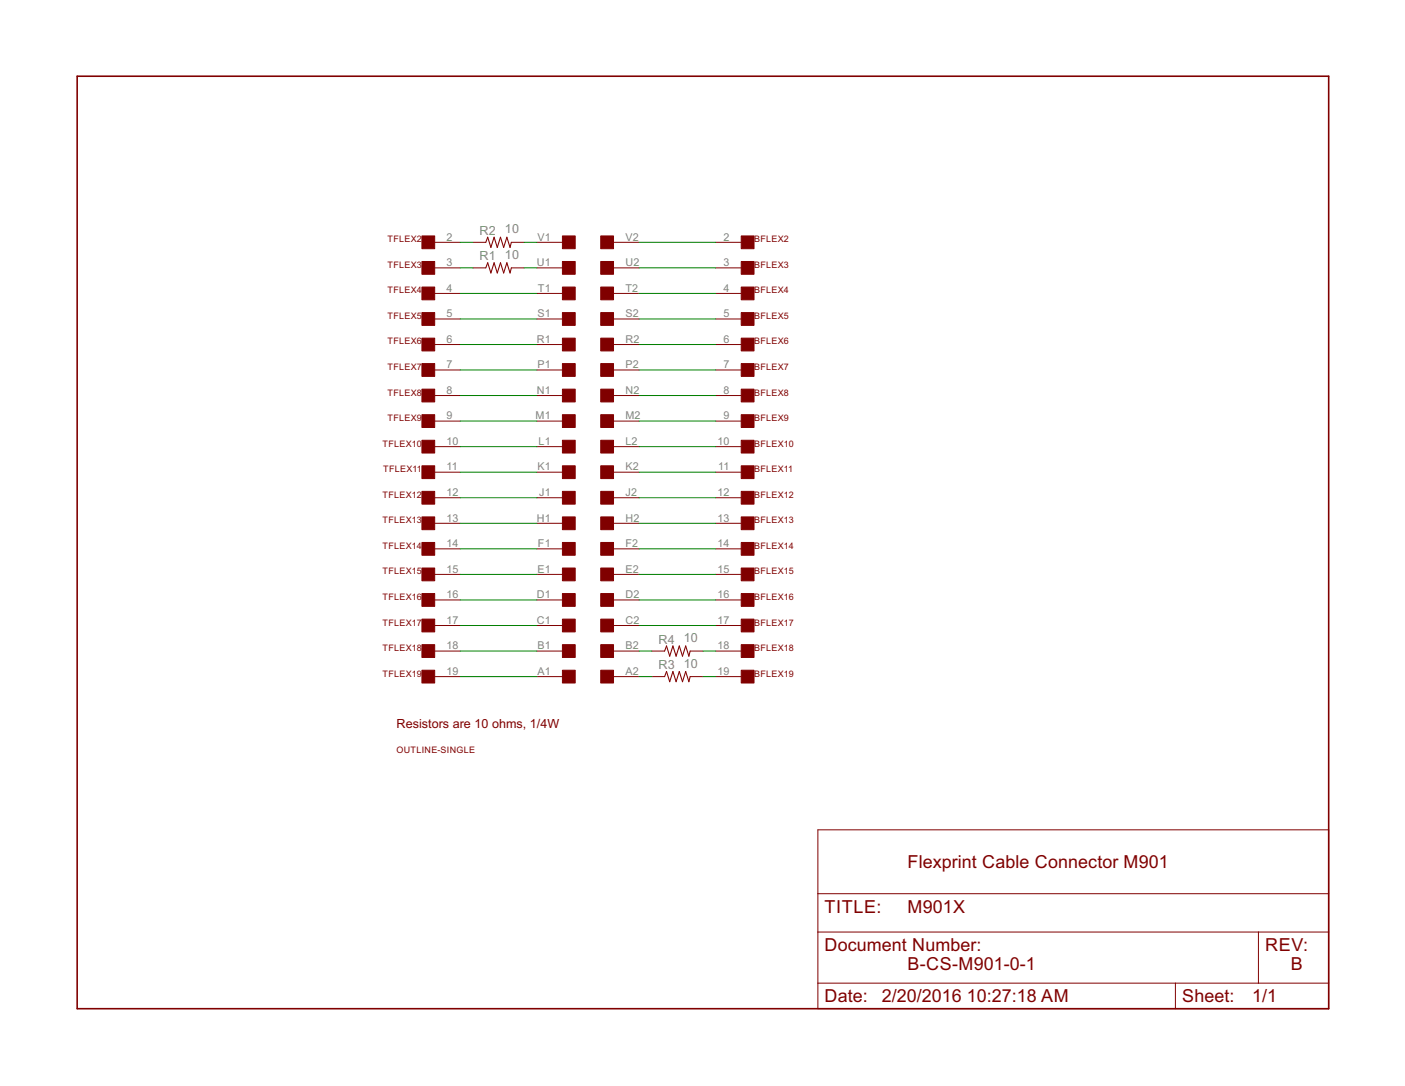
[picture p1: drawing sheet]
<?xml version="1.0" encoding="utf-8"?>
<!DOCTYPE eagle SYSTEM "eagle.dtd">
<eagle version="6.6.0">
<drawing>
<settings>
<setting alwaysvectorfont="no"/>
<setting verticaltext="up"/>
</settings>
<grid distance="0.1" unitdist="inch" unit="inch" style="lines" multiple="1" display="no" altdistance="0.01" altunitdist="inch" altunit="inch"/>
<schematic xreflabel="%F%N/%S.%C%R" xrefpart="/%S.%C%R">
<libraries>
<library name="frames">
<symbols>
<symbol name="LETTER_L">
<frame x1="0" y1="0" x2="248.92" y2="185.42" columns="12" rows="17" layer="94" border-left="no" border-top="no" border-right="no" border-bottom="no"/>
</symbol>
<symbol name="DOCFIELD">
<wire x1="0" y1="0" x2="71.12" y2="0" width="0.1016" layer="94"/>
<wire x1="101.6" y1="15.24" x2="87.63" y2="15.24" width="0.1016" layer="94"/>
<wire x1="0" y1="0" x2="0" y2="5.08" width="0.1016" layer="94"/>
<wire x1="0" y1="5.08" x2="71.12" y2="5.08" width="0.1016" layer="94"/>
<wire x1="0" y1="5.08" x2="0" y2="15.24" width="0.1016" layer="94"/>
<wire x1="101.6" y1="15.24" x2="101.6" y2="5.08" width="0.1016" layer="94"/>
<wire x1="71.12" y1="5.08" x2="71.12" y2="0" width="0.1016" layer="94"/>
<wire x1="71.12" y1="5.08" x2="87.63" y2="5.08" width="0.1016" layer="94"/>
<wire x1="71.12" y1="0" x2="101.6" y2="0" width="0.1016" layer="94"/>
<wire x1="87.63" y1="15.24" x2="87.63" y2="5.08" width="0.1016" layer="94"/>
<wire x1="87.63" y1="15.24" x2="0" y2="15.24" width="0.1016" layer="94"/>
<wire x1="87.63" y1="5.08" x2="101.6" y2="5.08" width="0.1016" layer="94"/>
<wire x1="101.6" y1="5.08" x2="101.6" y2="0" width="0.1016" layer="94"/>
<wire x1="0" y1="15.24" x2="0" y2="22.86" width="0.1016" layer="94"/>
<wire x1="101.6" y1="35.56" x2="0" y2="35.56" width="0.1016" layer="94"/>
<wire x1="101.6" y1="35.56" x2="101.6" y2="22.86" width="0.1016" layer="94"/>
<wire x1="0" y1="22.86" x2="101.6" y2="22.86" width="0.1016" layer="94"/>
<wire x1="0" y1="22.86" x2="0" y2="35.56" width="0.1016" layer="94"/>
<wire x1="101.6" y1="22.86" x2="101.6" y2="15.24" width="0.1016" layer="94"/>
<text x="1.27" y="1.27" size="2.54" layer="94">Date:</text>
<text x="12.7" y="1.27" size="2.54" layer="94">&gt;LAST_DATE_TIME</text>
<text x="72.39" y="1.27" size="2.54" layer="94">Sheet:</text>
<text x="86.36" y="1.27" size="2.54" layer="94">&gt;SHEET</text>
<text x="88.9" y="11.43" size="2.54" layer="94">REV:</text>
<text x="1.27" y="19.05" size="2.54" layer="94">TITLE:</text>
<text x="1.27" y="11.43" size="2.54" layer="94">Document Number:</text>
<text x="17.78" y="19.05" size="2.54" layer="94">&gt;DRAWING_NAME</text>
</symbol>
</symbols>
<devicesets>
<deviceset name="LETTER_L" prefix="FRAME" uservalue="yes">
<gates>
<gate name="G$1" symbol="LETTER_L" x="0" y="0"/>
<gate name="G$2" symbol="DOCFIELD" x="147.32" y="0" addlevel="must"/>
</gates>
<devices>
<device name="">
<technologies>
<technology name=""/>
</technologies>
</device>
</devices>
</deviceset>
</devicesets>
</library>
<library name="dec-con">
<symbols>
<symbol name="EDGE-RIGHT">
<rectangle x1="-5.08" y1="-1.27" x2="-2.54" y2="1.27" layer="94"/>
<pin name="1" x="2.54" y="0" visible="pad" length="middle" rot="R180"/>
</symbol>
<symbol name="EDGE-LEFT">
<rectangle x1="2.54" y1="-1.27" x2="5.08" y2="1.27" layer="94"/>
<pin name="1" x="-2.54" y="0" visible="pad" length="middle"/>
</symbol>
<symbol name="DEVICE">
<text x="0" y="0" size="1.27" layer="94">&gt;Value</text>
</symbol>
<symbol name="FLEX">
<text x="5.08" y="0" size="1.27" layer="94">&gt;NAME</text>
<rectangle x1="2.54" y1="-1.27" x2="5.08" y2="1.27" layer="94"/>
<pin name="1" x="-2.54" y="0" visible="pad" length="middle" direction="pas"/>
</symbol>
</symbols>
<devicesets>
<deviceset name="SINGLE" uservalue="yes">
<gates>
<gate name="L2" symbol="EDGE-RIGHT" x="7.62" y="2.54" addlevel="always" swaplevel="1"/>
<gate name="M2" symbol="EDGE-RIGHT" x="7.62" y="7.62" addlevel="always" swaplevel="1"/>
<gate name="N2" symbol="EDGE-RIGHT" x="7.62" y="12.7" addlevel="always" swaplevel="1"/>
<gate name="P2" symbol="EDGE-RIGHT" x="7.62" y="17.78" addlevel="always" swaplevel="1"/>
<gate name="R2" symbol="EDGE-RIGHT" x="7.62" y="22.86" addlevel="always" swaplevel="1"/>
<gate name="S2" symbol="EDGE-RIGHT" x="7.62" y="27.94" addlevel="always" swaplevel="1"/>
<gate name="T2" symbol="EDGE-RIGHT" x="7.62" y="33.02" addlevel="always" swaplevel="1"/>
<gate name="K2" symbol="EDGE-RIGHT" x="7.62" y="-2.54" addlevel="always" swaplevel="1"/>
<gate name="J2" symbol="EDGE-RIGHT" x="7.62" y="-7.62" addlevel="always" swaplevel="1"/>
<gate name="H2" symbol="EDGE-RIGHT" x="7.62" y="-12.7" addlevel="always" swaplevel="1"/>
<gate name="F2" symbol="EDGE-RIGHT" x="7.62" y="-17.78" addlevel="always" swaplevel="1"/>
<gate name="E2" symbol="EDGE-RIGHT" x="7.62" y="-22.86" addlevel="always" swaplevel="1"/>
<gate name="D2" symbol="EDGE-RIGHT" x="7.62" y="-27.94" addlevel="always" swaplevel="1"/>
<gate name="C2" symbol="EDGE-RIGHT" x="7.62" y="-33.02" addlevel="always" swaplevel="1"/>
<gate name="U2" symbol="EDGE-RIGHT" x="7.62" y="38.1" addlevel="always" swaplevel="1"/>
<gate name="V2" symbol="EDGE-RIGHT" x="7.62" y="43.18" addlevel="always" swaplevel="1"/>
<gate name="B2" symbol="EDGE-RIGHT" x="7.62" y="-38.1" addlevel="always" swaplevel="1"/>
<gate name="A2" symbol="EDGE-RIGHT" x="7.62" y="-43.18" addlevel="always" swaplevel="1"/>
<gate name="K1" symbol="EDGE-LEFT" x="-7.62" y="-2.54" addlevel="always" swaplevel="1"/>
<gate name="L1" symbol="EDGE-LEFT" x="-7.62" y="2.54" addlevel="always" swaplevel="1"/>
<gate name="M1" symbol="EDGE-LEFT" x="-7.62" y="7.62" addlevel="always" swaplevel="1"/>
<gate name="N1" symbol="EDGE-LEFT" x="-7.62" y="12.7" addlevel="always" swaplevel="1"/>
<gate name="P1" symbol="EDGE-LEFT" x="-7.62" y="17.78" addlevel="always" swaplevel="1"/>
<gate name="R1" symbol="EDGE-LEFT" x="-7.62" y="22.86" addlevel="always" swaplevel="1"/>
<gate name="S1" symbol="EDGE-LEFT" x="-7.62" y="27.94" addlevel="always" swaplevel="1"/>
<gate name="T1" symbol="EDGE-LEFT" x="-7.62" y="33.02" addlevel="always" swaplevel="1"/>
<gate name="U1" symbol="EDGE-LEFT" x="-7.62" y="38.1" addlevel="always" swaplevel="1"/>
<gate name="V1" symbol="EDGE-LEFT" x="-7.62" y="43.18" addlevel="always" swaplevel="1"/>
<gate name="J1" symbol="EDGE-LEFT" x="-7.62" y="-7.62" addlevel="always" swaplevel="1"/>
<gate name="H1" symbol="EDGE-LEFT" x="-7.62" y="-12.7" addlevel="always" swaplevel="1"/>
<gate name="F1" symbol="EDGE-LEFT" x="-7.62" y="-17.78" addlevel="always" swaplevel="1"/>
<gate name="E1" symbol="EDGE-LEFT" x="-7.62" y="-22.86" addlevel="always" swaplevel="1"/>
<gate name="D1" symbol="EDGE-LEFT" x="-7.62" y="-27.94" addlevel="always" swaplevel="1"/>
<gate name="C1" symbol="EDGE-LEFT" x="-7.62" y="-33.02" addlevel="always" swaplevel="1"/>
<gate name="B1" symbol="EDGE-LEFT" x="-7.62" y="-38.1" addlevel="always" swaplevel="1"/>
<gate name="A1" symbol="EDGE-LEFT" x="-7.62" y="-43.18" addlevel="always" swaplevel="1"/>
</gates>
<devices>
<device name="" package="EDGE-CON2">
<connects>
<connect gate="A1" pin="1" pad="A1"/>
<connect gate="A2" pin="1" pad="A2"/>
<connect gate="B1" pin="1" pad="B1"/>
<connect gate="B2" pin="1" pad="B2"/>
<connect gate="C1" pin="1" pad="C1"/>
<connect gate="C2" pin="1" pad="C2"/>
<connect gate="D1" pin="1" pad="D1"/>
<connect gate="D2" pin="1" pad="D2"/>
<connect gate="E1" pin="1" pad="E1"/>
<connect gate="E2" pin="1" pad="E2"/>
<connect gate="F1" pin="1" pad="F1"/>
<connect gate="F2" pin="1" pad="F2"/>
<connect gate="H1" pin="1" pad="H1"/>
<connect gate="H2" pin="1" pad="H2"/>
<connect gate="J1" pin="1" pad="J1"/>
<connect gate="J2" pin="1" pad="J2"/>
<connect gate="K1" pin="1" pad="K1"/>
<connect gate="K2" pin="1" pad="K2"/>
<connect gate="L1" pin="1" pad="L1"/>
<connect gate="L2" pin="1" pad="L2"/>
<connect gate="M1" pin="1" pad="M1"/>
<connect gate="M2" pin="1" pad="M2"/>
<connect gate="N1" pin="1" pad="N1"/>
<connect gate="N2" pin="1" pad="N2"/>
<connect gate="P1" pin="1" pad="P1"/>
<connect gate="P2" pin="1" pad="P2"/>
<connect gate="R1" pin="1" pad="R1"/>
<connect gate="R2" pin="1" pad="R2"/>
<connect gate="S1" pin="1" pad="S1"/>
<connect gate="S2" pin="1" pad="S2"/>
<connect gate="T1" pin="1" pad="T1"/>
<connect gate="T2" pin="1" pad="T2"/>
<connect gate="U1" pin="1" pad="U1"/>
<connect gate="U2" pin="1" pad="U2"/>
<connect gate="V1" pin="1" pad="V1"/>
<connect gate="V2" pin="1" pad="V2"/>
</connects>
<technologies>
<technology name=""/>
</technologies>
</device>
</devices>
</deviceset>
<deviceset name="OUTLINE-*">
<gates>
<gate name="G$1" symbol="DEVICE" x="0" y="0" addlevel="always"/>
</gates>
<devices>
<device name="SINGLE" package="SINGLE">
<technologies>
<technology name=""/>
</technologies>
</device>
<device name="SINGLE-R" package="SINGLE-R">
<technologies>
<technology name=""/>
</technologies>
</device>
<device name="PROTO" package="DECPROTO111">
<technologies>
<technology name=""/>
</technologies>
</device>
<device name="OMNIBUS" package="OMNIBUS">
<technologies>
<technology name=""/>
</technologies>
</device>
<device name="DOUBLE" package="DOUBLE">
<technologies>
<technology name=""/>
</technologies>
</device>
<device name="DOUBLE-R" package="DOUBLE-R">
<technologies>
<technology name=""/>
</technologies>
</device>
<device name="SINGLE-LONG" package="SINGLE-LONG">
<technologies>
<technology name=""/>
</technologies>
</device>
<device name="DOUBLE-LONG" package="DOUBLE-LONG">
<technologies>
<technology name=""/>
</technologies>
</device>
</devices>
</deviceset>
<deviceset name="FLEX19" prefix="FLEX">
<gates>
<gate name="1" symbol="FLEX" x="0" y="45.72" addlevel="always" swaplevel="1"/>
<gate name="2" symbol="FLEX" x="0" y="40.64" addlevel="always" swaplevel="1"/>
<gate name="3" symbol="FLEX" x="0" y="35.56" addlevel="always" swaplevel="1"/>
<gate name="4" symbol="FLEX" x="0" y="30.48" addlevel="always" swaplevel="1"/>
<gate name="5" symbol="FLEX" x="0" y="25.4" addlevel="always" swaplevel="1"/>
<gate name="6" symbol="FLEX" x="0" y="20.32" addlevel="always" swaplevel="1"/>
<gate name="7" symbol="FLEX" x="0" y="15.24" addlevel="always" swaplevel="1"/>
<gate name="8" symbol="FLEX" x="0" y="10.16" addlevel="always" swaplevel="1"/>
<gate name="9" symbol="FLEX" x="0" y="5.08" addlevel="always" swaplevel="1"/>
<gate name="10" symbol="FLEX" x="0" y="0" addlevel="always" swaplevel="1"/>
<gate name="11" symbol="FLEX" x="0" y="-5.08" addlevel="always" swaplevel="1"/>
<gate name="12" symbol="FLEX" x="0" y="-10.16" addlevel="always" swaplevel="1"/>
<gate name="13" symbol="FLEX" x="0" y="-15.24" addlevel="always" swaplevel="1"/>
<gate name="14" symbol="FLEX" x="0" y="-20.32" addlevel="always" swaplevel="1"/>
<gate name="15" symbol="FLEX" x="0" y="-25.4" addlevel="always" swaplevel="1"/>
<gate name="16" symbol="FLEX" x="0" y="-30.48" addlevel="always" swaplevel="1"/>
<gate name="17" symbol="FLEX" x="0" y="-35.56" addlevel="always" swaplevel="1"/>
<gate name="18" symbol="FLEX" x="0" y="-40.64" addlevel="always" swaplevel="1"/>
<gate name="19" symbol="FLEX" x="0" y="-45.72" addlevel="always" swaplevel="1"/>
</gates>
<devices>
<device name="" package="FLEX19">
<connects>
<connect gate="1" pin="1" pad="1"/>
<connect gate="10" pin="1" pad="10"/>
<connect gate="11" pin="1" pad="11"/>
<connect gate="12" pin="1" pad="12"/>
<connect gate="13" pin="1" pad="13"/>
<connect gate="14" pin="1" pad="14"/>
<connect gate="15" pin="1" pad="15"/>
<connect gate="16" pin="1" pad="16"/>
<connect gate="17" pin="1" pad="17"/>
<connect gate="18" pin="1" pad="18"/>
<connect gate="19" pin="1" pad="19"/>
<connect gate="2" pin="1" pad="2"/>
<connect gate="3" pin="1" pad="3"/>
<connect gate="4" pin="1" pad="4"/>
<connect gate="5" pin="1" pad="5"/>
<connect gate="6" pin="1" pad="6"/>
<connect gate="7" pin="1" pad="7"/>
<connect gate="8" pin="1" pad="8"/>
<connect gate="9" pin="1" pad="9"/>
</connects>
<technologies>
<technology name=""/>
</technologies>
</device>
<device name="W" package="FLEX19W">
<connects>
<connect gate="1" pin="1" pad="1"/>
<connect gate="10" pin="1" pad="10"/>
<connect gate="11" pin="1" pad="11"/>
<connect gate="12" pin="1" pad="12"/>
<connect gate="13" pin="1" pad="13"/>
<connect gate="14" pin="1" pad="14"/>
<connect gate="15" pin="1" pad="15"/>
<connect gate="16" pin="1" pad="16"/>
<connect gate="17" pin="1" pad="17"/>
<connect gate="18" pin="1" pad="18"/>
<connect gate="19" pin="1" pad="19"/>
<connect gate="2" pin="1" pad="2"/>
<connect gate="3" pin="1" pad="3"/>
<connect gate="4" pin="1" pad="4"/>
<connect gate="5" pin="1" pad="5"/>
<connect gate="6" pin="1" pad="6"/>
<connect gate="7" pin="1" pad="7"/>
<connect gate="8" pin="1" pad="8"/>
<connect gate="9" pin="1" pad="9"/>
</connects>
<technologies>
<technology name=""/>
</technologies>
</device>
</devices>
</deviceset>
</devicesets>
</library>
<library name="rcl">
<symbols>
<symbol name="R-US">
<wire x1="-2.54" y1="0" x2="-2.159" y2="1.016" width="0.2032" layer="94"/>
<wire x1="-2.159" y1="1.016" x2="-1.524" y2="-1.016" width="0.2032" layer="94"/>
<wire x1="-1.524" y1="-1.016" x2="-0.889" y2="1.016" width="0.2032" layer="94"/>
<wire x1="-0.889" y1="1.016" x2="-0.254" y2="-1.016" width="0.2032" layer="94"/>
<wire x1="-0.254" y1="-1.016" x2="0.381" y2="1.016" width="0.2032" layer="94"/>
<wire x1="0.381" y1="1.016" x2="1.016" y2="-1.016" width="0.2032" layer="94"/>
<wire x1="1.016" y1="-1.016" x2="1.651" y2="1.016" width="0.2032" layer="94"/>
<wire x1="1.651" y1="1.016" x2="2.286" y2="-1.016" width="0.2032" layer="94"/>
<wire x1="2.286" y1="-1.016" x2="2.54" y2="0" width="0.2032" layer="94"/>
<text x="-3.81" y="1.4986" size="1.778" layer="95">&gt;NAME</text>
<text x="-3.81" y="-3.302" size="1.778" layer="96">&gt;VALUE</text>
<pin name="2" x="5.08" y="0" visible="off" length="short" direction="pas" swaplevel="1" rot="R180"/>
<pin name="1" x="-5.08" y="0" visible="off" length="short" direction="pas" swaplevel="1"/>
</symbol>
</symbols>
<devicesets>
<deviceset name="R-US_" prefix="R" uservalue="yes">
<gates>
<gate name="G$1" symbol="R-US" x="0" y="0"/>
</gates>
<devices>
<device name="R0402" package="R0402">
<connects>
<connect gate="G$1" pin="1" pad="1"/>
<connect gate="G$1" pin="2" pad="2"/>
</connects>
<technologies>
<technology name=""/>
</technologies>
</device>
<device name="R0603" package="R0603">
<connects>
<connect gate="G$1" pin="1" pad="1"/>
<connect gate="G$1" pin="2" pad="2"/>
</connects>
<technologies>
<technology name=""/>
</technologies>
</device>
<device name="R0805" package="R0805">
<connects>
<connect gate="G$1" pin="1" pad="1"/>
<connect gate="G$1" pin="2" pad="2"/>
</connects>
<technologies>
<technology name=""/>
</technologies>
</device>
<device name="R0805W" package="R0805W">
<connects>
<connect gate="G$1" pin="1" pad="1"/>
<connect gate="G$1" pin="2" pad="2"/>
</connects>
<technologies>
<technology name=""/>
</technologies>
</device>
<device name="R1005" package="R1005">
<connects>
<connect gate="G$1" pin="1" pad="1"/>
<connect gate="G$1" pin="2" pad="2"/>
</connects>
<technologies>
<technology name=""/>
</technologies>
</device>
<device name="R1206" package="R1206">
<connects>
<connect gate="G$1" pin="1" pad="1"/>
<connect gate="G$1" pin="2" pad="2"/>
</connects>
<technologies>
<technology name=""/>
</technologies>
</device>
<device name="R1206W" package="R1206W">
<connects>
<connect gate="G$1" pin="1" pad="1"/>
<connect gate="G$1" pin="2" pad="2"/>
</connects>
<technologies>
<technology name=""/>
</technologies>
</device>
<device name="R1210" package="R1210">
<connects>
<connect gate="G$1" pin="1" pad="1"/>
<connect gate="G$1" pin="2" pad="2"/>
</connects>
<technologies>
<technology name=""/>
</technologies>
</device>
<device name="R1210W" package="R1210W">
<connects>
<connect gate="G$1" pin="1" pad="1"/>
<connect gate="G$1" pin="2" pad="2"/>
</connects>
<technologies>
<technology name=""/>
</technologies>
</device>
<device name="R2010" package="R2010">
<connects>
<connect gate="G$1" pin="1" pad="1"/>
<connect gate="G$1" pin="2" pad="2"/>
</connects>
<technologies>
<technology name=""/>
</technologies>
</device>
<device name="R2010W" package="R2010W">
<connects>
<connect gate="G$1" pin="1" pad="1"/>
<connect gate="G$1" pin="2" pad="2"/>
</connects>
<technologies>
<technology name=""/>
</technologies>
</device>
<device name="R2012" package="R2012">
<connects>
<connect gate="G$1" pin="1" pad="1"/>
<connect gate="G$1" pin="2" pad="2"/>
</connects>
<technologies>
<technology name=""/>
</technologies>
</device>
<device name="R2012W" package="R2012W">
<connects>
<connect gate="G$1" pin="1" pad="1"/>
<connect gate="G$1" pin="2" pad="2"/>
</connects>
<technologies>
<technology name=""/>
</technologies>
</device>
<device name="R2512" package="R2512">
<connects>
<connect gate="G$1" pin="1" pad="1"/>
<connect gate="G$1" pin="2" pad="2"/>
</connects>
<technologies>
<technology name=""/>
</technologies>
</device>
<device name="R2512W" package="R2512W">
<connects>
<connect gate="G$1" pin="1" pad="1"/>
<connect gate="G$1" pin="2" pad="2"/>
</connects>
<technologies>
<technology name=""/>
</technologies>
</device>
<device name="R3216" package="R3216">
<connects>
<connect gate="G$1" pin="1" pad="1"/>
<connect gate="G$1" pin="2" pad="2"/>
</connects>
<technologies>
<technology name=""/>
</technologies>
</device>
<device name="R3216W" package="R3216W">
<connects>
<connect gate="G$1" pin="1" pad="1"/>
<connect gate="G$1" pin="2" pad="2"/>
</connects>
<technologies>
<technology name=""/>
</technologies>
</device>
<device name="R3225" package="R3225">
<connects>
<connect gate="G$1" pin="1" pad="1"/>
<connect gate="G$1" pin="2" pad="2"/>
</connects>
<technologies>
<technology name=""/>
</technologies>
</device>
<device name="R3225W" package="R3225W">
<connects>
<connect gate="G$1" pin="1" pad="1"/>
<connect gate="G$1" pin="2" pad="2"/>
</connects>
<technologies>
<technology name=""/>
</technologies>
</device>
<device name="R5025" package="R5025">
<connects>
<connect gate="G$1" pin="1" pad="1"/>
<connect gate="G$1" pin="2" pad="2"/>
</connects>
<technologies>
<technology name=""/>
</technologies>
</device>
<device name="R5025W" package="R5025W">
<connects>
<connect gate="G$1" pin="1" pad="1"/>
<connect gate="G$1" pin="2" pad="2"/>
</connects>
<technologies>
<technology name=""/>
</technologies>
</device>
<device name="R6332" package="R6332">
<connects>
<connect gate="G$1" pin="1" pad="1"/>
<connect gate="G$1" pin="2" pad="2"/>
</connects>
<technologies>
<technology name=""/>
</technologies>
</device>
<device name="R6332W" package="R6332W">
<connects>
<connect gate="G$1" pin="1" pad="1"/>
<connect gate="G$1" pin="2" pad="2"/>
</connects>
<technologies>
<technology name=""/>
</technologies>
</device>
<device name="M0805" package="M0805">
<connects>
<connect gate="G$1" pin="1" pad="1"/>
<connect gate="G$1" pin="2" pad="2"/>
</connects>
<technologies>
<technology name=""/>
</technologies>
</device>
<device name="M1206" package="M1206">
<connects>
<connect gate="G$1" pin="1" pad="1"/>
<connect gate="G$1" pin="2" pad="2"/>
</connects>
<technologies>
<technology name=""/>
</technologies>
</device>
<device name="M1406" package="M1406">
<connects>
<connect gate="G$1" pin="1" pad="1"/>
<connect gate="G$1" pin="2" pad="2"/>
</connects>
<technologies>
<technology name=""/>
</technologies>
</device>
<device name="M2012" package="M2012">
<connects>
<connect gate="G$1" pin="1" pad="1"/>
<connect gate="G$1" pin="2" pad="2"/>
</connects>
<technologies>
<technology name=""/>
</technologies>
</device>
<device name="M2309" package="M2309">
<connects>
<connect gate="G$1" pin="1" pad="1"/>
<connect gate="G$1" pin="2" pad="2"/>
</connects>
<technologies>
<technology name=""/>
</technologies>
</device>
<device name="M3216" package="M3216">
<connects>
<connect gate="G$1" pin="1" pad="1"/>
<connect gate="G$1" pin="2" pad="2"/>
</connects>
<technologies>
<technology name=""/>
</technologies>
</device>
<device name="M3516" package="M3516">
<connects>
<connect gate="G$1" pin="1" pad="1"/>
<connect gate="G$1" pin="2" pad="2"/>
</connects>
<technologies>
<technology name=""/>
</technologies>
</device>
<device name="M5923" package="M5923">
<connects>
<connect gate="G$1" pin="1" pad="1"/>
<connect gate="G$1" pin="2" pad="2"/>
</connects>
<technologies>
<technology name=""/>
</technologies>
</device>
<device name="0204/5" package="0204/5">
<connects>
<connect gate="G$1" pin="1" pad="1"/>
<connect gate="G$1" pin="2" pad="2"/>
</connects>
<technologies>
<technology name=""/>
</technologies>
</device>
<device name="0204/7" package="0204/7">
<connects>
<connect gate="G$1" pin="1" pad="1"/>
<connect gate="G$1" pin="2" pad="2"/>
</connects>
<technologies>
<technology name=""/>
</technologies>
</device>
<device name="0207/10" package="0207/10">
<connects>
<connect gate="G$1" pin="1" pad="1"/>
<connect gate="G$1" pin="2" pad="2"/>
</connects>
<technologies>
<technology name=""/>
</technologies>
</device>
<device name="0207/12" package="0207/12">
<connects>
<connect gate="G$1" pin="1" pad="1"/>
<connect gate="G$1" pin="2" pad="2"/>
</connects>
<technologies>
<technology name=""/>
</technologies>
</device>
<device name="0207/15" package="0207/15">
<connects>
<connect gate="G$1" pin="1" pad="1"/>
<connect gate="G$1" pin="2" pad="2"/>
</connects>
<technologies>
<technology name=""/>
</technologies>
</device>
<device name="0207/2V" package="0207/2V">
<connects>
<connect gate="G$1" pin="1" pad="1"/>
<connect gate="G$1" pin="2" pad="2"/>
</connects>
<technologies>
<technology name=""/>
</technologies>
</device>
<device name="0207/5V" package="0207/5V">
<connects>
<connect gate="G$1" pin="1" pad="1"/>
<connect gate="G$1" pin="2" pad="2"/>
</connects>
<technologies>
<technology name=""/>
</technologies>
</device>
<device name="0207/7" package="0207/7">
<connects>
<connect gate="G$1" pin="1" pad="1"/>
<connect gate="G$1" pin="2" pad="2"/>
</connects>
<technologies>
<technology name=""/>
</technologies>
</device>
<device name="0309/10" package="0309/10">
<connects>
<connect gate="G$1" pin="1" pad="1"/>
<connect gate="G$1" pin="2" pad="2"/>
</connects>
<technologies>
<technology name=""/>
</technologies>
</device>
<device name="0309/12" package="0309/12">
<connects>
<connect gate="G$1" pin="1" pad="1"/>
<connect gate="G$1" pin="2" pad="2"/>
</connects>
<technologies>
<technology name=""/>
</technologies>
</device>
<device name="0411/12" package="0411/12">
<connects>
<connect gate="G$1" pin="1" pad="1"/>
<connect gate="G$1" pin="2" pad="2"/>
</connects>
<technologies>
<technology name=""/>
</technologies>
</device>
<device name="0411/15" package="0411/15">
<connects>
<connect gate="G$1" pin="1" pad="1"/>
<connect gate="G$1" pin="2" pad="2"/>
</connects>
<technologies>
<technology name=""/>
</technologies>
</device>
<device name="0411/3V" package="0411V">
<connects>
<connect gate="G$1" pin="1" pad="1"/>
<connect gate="G$1" pin="2" pad="2"/>
</connects>
<technologies>
<technology name=""/>
</technologies>
</device>
<device name="0414/15" package="0414/15">
<connects>
<connect gate="G$1" pin="1" pad="1"/>
<connect gate="G$1" pin="2" pad="2"/>
</connects>
<technologies>
<technology name=""/>
</technologies>
</device>
<device name="0414/5V" package="0414V">
<connects>
<connect gate="G$1" pin="1" pad="1"/>
<connect gate="G$1" pin="2" pad="2"/>
</connects>
<technologies>
<technology name=""/>
</technologies>
</device>
<device name="0617/17" package="0617/17">
<connects>
<connect gate="G$1" pin="1" pad="1"/>
<connect gate="G$1" pin="2" pad="2"/>
</connects>
<technologies>
<technology name=""/>
</technologies>
</device>
<device name="0617/22" package="0617/22">
<connects>
<connect gate="G$1" pin="1" pad="1"/>
<connect gate="G$1" pin="2" pad="2"/>
</connects>
<technologies>
<technology name=""/>
</technologies>
</device>
<device name="0617/5V" package="0617V">
<connects>
<connect gate="G$1" pin="1" pad="1"/>
<connect gate="G$1" pin="2" pad="2"/>
</connects>
<technologies>
<technology name=""/>
</technologies>
</device>
<device name="0922/22" package="0922/22">
<connects>
<connect gate="G$1" pin="1" pad="1"/>
<connect gate="G$1" pin="2" pad="2"/>
</connects>
<technologies>
<technology name=""/>
</technologies>
</device>
<device name="0613/5V" package="P0613V">
<connects>
<connect gate="G$1" pin="1" pad="1"/>
<connect gate="G$1" pin="2" pad="2"/>
</connects>
<technologies>
<technology name=""/>
</technologies>
</device>
<device name="0613/15" package="P0613/15">
<connects>
<connect gate="G$1" pin="1" pad="1"/>
<connect gate="G$1" pin="2" pad="2"/>
</connects>
<technologies>
<technology name=""/>
</technologies>
</device>
<device name="0817/22" package="P0817/22">
<connects>
<connect gate="G$1" pin="1" pad="1"/>
<connect gate="G$1" pin="2" pad="2"/>
</connects>
<technologies>
<technology name=""/>
</technologies>
</device>
<device name="0817/7V" package="P0817V">
<connects>
<connect gate="G$1" pin="1" pad="1"/>
<connect gate="G$1" pin="2" pad="2"/>
</connects>
<technologies>
<technology name=""/>
</technologies>
</device>
<device name="V234/12" package="V234/12">
<connects>
<connect gate="G$1" pin="1" pad="1"/>
<connect gate="G$1" pin="2" pad="2"/>
</connects>
<technologies>
<technology name=""/>
</technologies>
</device>
<device name="V235/17" package="V235/17">
<connects>
<connect gate="G$1" pin="1" pad="1"/>
<connect gate="G$1" pin="2" pad="2"/>
</connects>
<technologies>
<technology name=""/>
</technologies>
</device>
<device name="V526-0" package="V526-0">
<connects>
<connect gate="G$1" pin="1" pad="1"/>
<connect gate="G$1" pin="2" pad="2"/>
</connects>
<technologies>
<technology name=""/>
</technologies>
</device>
<device name="MELF0102AX" package="MINI_MELF-0102AX">
<connects>
<connect gate="G$1" pin="1" pad="1"/>
<connect gate="G$1" pin="2" pad="2"/>
</connects>
<technologies>
<technology name=""/>
</technologies>
</device>
<device name="0922V" package="0922V">
<connects>
<connect gate="G$1" pin="1" pad="1"/>
<connect gate="G$1" pin="2" pad="2"/>
</connects>
<technologies>
<technology name=""/>
</technologies>
</device>
<device name="MELF0102R" package="MINI_MELF-0102R">
<connects>
<connect gate="G$1" pin="1" pad="1"/>
<connect gate="G$1" pin="2" pad="2"/>
</connects>
<technologies>
<technology name=""/>
</technologies>
</device>
<device name="MELF0102W" package="MINI_MELF-0102W">
<connects>
<connect gate="G$1" pin="1" pad="1"/>
<connect gate="G$1" pin="2" pad="2"/>
</connects>
<technologies>
<technology name=""/>
</technologies>
</device>
<device name="MELF0204R" package="MINI_MELF-0204R">
<connects>
<connect gate="G$1" pin="1" pad="1"/>
<connect gate="G$1" pin="2" pad="2"/>
</connects>
<technologies>
<technology name=""/>
</technologies>
</device>
<device name="MELF0204W" package="MINI_MELF-0204W">
<connects>
<connect gate="G$1" pin="1" pad="1"/>
<connect gate="G$1" pin="2" pad="2"/>
</connects>
<technologies>
<technology name=""/>
</technologies>
</device>
<device name="MELF0207R" package="MINI_MELF-0207R">
<connects>
<connect gate="G$1" pin="1" pad="1"/>
<connect gate="G$1" pin="2" pad="2"/>
</connects>
<technologies>
<technology name=""/>
</technologies>
</device>
<device name="MELF0207W" package="MINI_MELF-0207W">
<connects>
<connect gate="G$1" pin="1" pad="1"/>
<connect gate="G$1" pin="2" pad="2"/>
</connects>
<technologies>
<technology name=""/>
</technologies>
</device>
<device name="RDH/15" package="RDH/15">
<connects>
<connect gate="G$1" pin="1" pad="1"/>
<connect gate="G$1" pin="2" pad="2"/>
</connects>
<technologies>
<technology name=""/>
</technologies>
</device>
<device name="0204/2V" package="0204V">
<connects>
<connect gate="G$1" pin="1" pad="1"/>
<connect gate="G$1" pin="2" pad="2"/>
</connects>
<technologies>
<technology name=""/>
</technologies>
</device>
<device name="0309/V" package="0309V">
<connects>
<connect gate="G$1" pin="1" pad="1"/>
<connect gate="G$1" pin="2" pad="2"/>
</connects>
<technologies>
<technology name=""/>
</technologies>
</device>
<device name="R0201" package="R0201">
<connects>
<connect gate="G$1" pin="1" pad="1"/>
<connect gate="G$1" pin="2" pad="2"/>
</connects>
<technologies>
<technology name=""/>
</technologies>
</device>
<device name="VMTA55" package="VMTA55">
<connects>
<connect gate="G$1" pin="1" pad="1"/>
<connect gate="G$1" pin="2" pad="2"/>
</connects>
<technologies>
<technology name=""/>
</technologies>
</device>
<device name="VMTB60" package="VMTB60">
<connects>
<connect gate="G$1" pin="1" pad="1"/>
<connect gate="G$1" pin="2" pad="2"/>
</connects>
<technologies>
<technology name=""/>
</technologies>
</device>
<device name="VTA52" package="VTA52">
<connects>
<connect gate="G$1" pin="1" pad="1"/>
<connect gate="G$1" pin="2" pad="2"/>
</connects>
<technologies>
<technology name=""/>
</technologies>
</device>
<device name="VTA53" package="VTA53">
<connects>
<connect gate="G$1" pin="1" pad="1"/>
<connect gate="G$1" pin="2" pad="2"/>
</connects>
<technologies>
<technology name=""/>
</technologies>
</device>
<device name="VTA54" package="VTA54">
<connects>
<connect gate="G$1" pin="1" pad="1"/>
<connect gate="G$1" pin="2" pad="2"/>
</connects>
<technologies>
<technology name=""/>
</technologies>
</device>
<device name="VTA55" package="VTA55">
<connects>
<connect gate="G$1" pin="1" pad="1"/>
<connect gate="G$1" pin="2" pad="2"/>
</connects>
<technologies>
<technology name=""/>
</technologies>
</device>
<device name="VTA56" package="VTA56">
<connects>
<connect gate="G$1" pin="1" pad="1"/>
<connect gate="G$1" pin="2" pad="2"/>
</connects>
<technologies>
<technology name=""/>
</technologies>
</device>
<device name="R4527" package="R4527">
<connects>
<connect gate="G$1" pin="1" pad="1"/>
<connect gate="G$1" pin="2" pad="2"/>
</connects>
<technologies>
<technology name=""/>
</technologies>
</device>
<device name="WSC0001" package="WSC0001">
<connects>
<connect gate="G$1" pin="1" pad="1"/>
<connect gate="G$1" pin="2" pad="2"/>
</connects>
<technologies>
<technology name=""/>
</technologies>
</device>
<device name="WSC0002" package="WSC0002">
<connects>
<connect gate="G$1" pin="1" pad="1"/>
<connect gate="G$1" pin="2" pad="2"/>
</connects>
<technologies>
<technology name=""/>
</technologies>
</device>
<device name="WSC01/2" package="WSC01/2">
<connects>
<connect gate="G$1" pin="1" pad="1"/>
<connect gate="G$1" pin="2" pad="2"/>
</connects>
<technologies>
<technology name=""/>
</technologies>
</device>
<device name="WSC2515" package="WSC2515">
<connects>
<connect gate="G$1" pin="1" pad="1"/>
<connect gate="G$1" pin="2" pad="2"/>
</connects>
<technologies>
<technology name=""/>
</technologies>
</device>
<device name="WSC4527" package="WSC4527">
<connects>
<connect gate="G$1" pin="1" pad="1"/>
<connect gate="G$1" pin="2" pad="2"/>
</connects>
<technologies>
<technology name=""/>
</technologies>
</device>
<device name="WSC6927" package="WSC6927">
<connects>
<connect gate="G$1" pin="1" pad="1"/>
<connect gate="G$1" pin="2" pad="2"/>
</connects>
<technologies>
<technology name=""/>
</technologies>
</device>
<device name="R1218" package="R1218">
<connects>
<connect gate="G$1" pin="1" pad="1"/>
<connect gate="G$1" pin="2" pad="2"/>
</connects>
<technologies>
<technology name=""/>
</technologies>
</device>
<device name="1812X7R" package="1812X7R">
<connects>
<connect gate="G$1" pin="1" pad="1"/>
<connect gate="G$1" pin="2" pad="2"/>
</connects>
<technologies>
<technology name=""/>
</technologies>
</device>
</devices>
</deviceset>
</devicesets>
</library>
</libraries>
<attributes>
</attributes>
<variantdefs>
</variantdefs>
<classes>
<class number="0" name="default" width="0" drill="0">
</class>
</classes>
<parts>
<part name="FRAME1" library="frames" deviceset="LETTER_L" device=""/>
<part name="U$1" library="dec-con" deviceset="SINGLE" device=""/>
<part name="U$2" library="dec-con" deviceset="OUTLINE-*" device="SINGLE"/>
<part name="BFLEX" library="dec-con" deviceset="FLEX19" device=""/>
<part name="TFLEX" library="dec-con" deviceset="FLEX19" device=""/>
<part name="R1" library="rcl" deviceset="R-US_" device="0207/10"/>
<part name="R2" library="rcl" deviceset="R-US_" device="0207/10"/>
<part name="R3" library="rcl" deviceset="R-US_" device="0207/10"/>
<part name="R4" library="rcl" deviceset="R-US_" device="0207/10"/>
</parts>
<sheets>
<sheet>
<plain>
<text x="165.1" y="27.94" size="2.54" layer="94">Flexprint Cable Connector M901</text>
<text x="165.1" y="7.62" size="2.54" layer="94">B-CS-M901-0-1</text>
<text x="241.3" y="7.62" size="2.54" layer="94">B</text>
<text x="63.5" y="55.88" size="1.778" layer="94">Resistors are 10 ohms, 1/4W</text>
</plain>
<instances>
<instance part="FRAME1" gate="G$1" x="0" y="0"/>
<instance part="FRAME1" gate="G$2" x="147.32" y="0"/>
<instance part="U$1" gate="L2" x="109.22" y="111.76"/>
<instance part="U$1" gate="M2" x="109.22" y="116.84"/>
<instance part="U$1" gate="N2" x="109.22" y="121.92"/>
<instance part="U$1" gate="P2" x="109.22" y="127"/>
<instance part="U$1" gate="R2" x="109.22" y="132.08"/>
<instance part="U$1" gate="S2" x="109.22" y="137.16"/>
<instance part="U$1" gate="T2" x="109.22" y="142.24"/>
<instance part="U$1" gate="K2" x="109.22" y="106.68"/>
<instance part="U$1" gate="J2" x="109.22" y="101.6"/>
<instance part="U$1" gate="H2" x="109.22" y="96.52"/>
<instance part="U$1" gate="F2" x="109.22" y="91.44"/>
<instance part="U$1" gate="E2" x="109.22" y="86.36"/>
<instance part="U$1" gate="D2" x="109.22" y="81.28"/>
<instance part="U$1" gate="C2" x="109.22" y="76.2"/>
<instance part="U$1" gate="U2" x="109.22" y="147.32"/>
<instance part="U$1" gate="V2" x="109.22" y="152.4"/>
<instance part="U$1" gate="B2" x="109.22" y="71.12"/>
<instance part="U$1" gate="A2" x="109.22" y="66.04"/>
<instance part="U$1" gate="K1" x="93.98" y="106.68"/>
<instance part="U$1" gate="L1" x="93.98" y="111.76"/>
<instance part="U$1" gate="M1" x="93.98" y="116.84"/>
<instance part="U$1" gate="N1" x="93.98" y="121.92"/>
<instance part="U$1" gate="P1" x="93.98" y="127"/>
<instance part="U$1" gate="R1" x="93.98" y="132.08"/>
<instance part="U$1" gate="S1" x="93.98" y="137.16"/>
<instance part="U$1" gate="T1" x="93.98" y="142.24"/>
<instance part="U$1" gate="U1" x="93.98" y="147.32"/>
<instance part="U$1" gate="V1" x="93.98" y="152.4"/>
<instance part="U$1" gate="J1" x="93.98" y="101.6"/>
<instance part="U$1" gate="H1" x="93.98" y="96.52"/>
<instance part="U$1" gate="F1" x="93.98" y="91.44"/>
<instance part="U$1" gate="E1" x="93.98" y="86.36"/>
<instance part="U$1" gate="D1" x="93.98" y="81.28"/>
<instance part="U$1" gate="C1" x="93.98" y="76.2"/>
<instance part="U$1" gate="B1" x="93.98" y="71.12"/>
<instance part="U$1" gate="A1" x="93.98" y="66.04"/>
<instance part="U$2" gate="G$1" x="63.5" y="50.8"/>
<instance part="BFLEX" gate="2" x="129.54" y="152.4"/>
<instance part="BFLEX" gate="3" x="129.54" y="147.32"/>
<instance part="BFLEX" gate="4" x="129.54" y="142.24"/>
<instance part="BFLEX" gate="5" x="129.54" y="137.16"/>
<instance part="BFLEX" gate="6" x="129.54" y="132.08"/>
<instance part="BFLEX" gate="7" x="129.54" y="127"/>
<instance part="BFLEX" gate="8" x="129.54" y="121.92"/>
<instance part="BFLEX" gate="9" x="129.54" y="116.84"/>
<instance part="BFLEX" gate="10" x="129.54" y="111.76"/>
<instance part="BFLEX" gate="11" x="129.54" y="106.68"/>
<instance part="BFLEX" gate="12" x="129.54" y="101.6"/>
<instance part="BFLEX" gate="13" x="129.54" y="96.52"/>
<instance part="BFLEX" gate="14" x="129.54" y="91.44"/>
<instance part="BFLEX" gate="15" x="129.54" y="86.36"/>
<instance part="BFLEX" gate="16" x="129.54" y="81.28"/>
<instance part="BFLEX" gate="17" x="129.54" y="76.2"/>
<instance part="BFLEX" gate="18" x="129.54" y="71.12"/>
<instance part="BFLEX" gate="19" x="129.54" y="66.04"/>
<instance part="TFLEX" gate="2" x="73.66" y="152.4" rot="MR0"/>
<instance part="TFLEX" gate="3" x="73.66" y="147.32" rot="MR0"/>
<instance part="TFLEX" gate="4" x="73.66" y="142.24" rot="MR0"/>
<instance part="TFLEX" gate="5" x="73.66" y="137.16" rot="MR0"/>
<instance part="TFLEX" gate="6" x="73.66" y="132.08" rot="MR0"/>
<instance part="TFLEX" gate="7" x="73.66" y="127" rot="MR0"/>
<instance part="TFLEX" gate="8" x="73.66" y="121.92" rot="MR0"/>
<instance part="TFLEX" gate="9" x="73.66" y="116.84" rot="MR0"/>
<instance part="TFLEX" gate="10" x="73.66" y="111.76" rot="MR0"/>
<instance part="TFLEX" gate="11" x="73.66" y="106.68" rot="MR0"/>
<instance part="TFLEX" gate="12" x="73.66" y="101.6" rot="MR0"/>
<instance part="TFLEX" gate="13" x="73.66" y="96.52" rot="MR0"/>
<instance part="TFLEX" gate="14" x="73.66" y="91.44" rot="MR0"/>
<instance part="TFLEX" gate="15" x="73.66" y="86.36" rot="MR0"/>
<instance part="TFLEX" gate="16" x="73.66" y="81.28" rot="MR0"/>
<instance part="TFLEX" gate="17" x="73.66" y="76.2" rot="MR0"/>
<instance part="TFLEX" gate="18" x="73.66" y="71.12" rot="MR0"/>
<instance part="TFLEX" gate="19" x="73.66" y="66.04" rot="MR0"/>
<instance part="R1" gate="G$1" x="83.82" y="147.32"/>
<instance part="R2" gate="G$1" x="83.82" y="152.4"/>
<instance part="R3" gate="G$1" x="119.38" y="66.04"/>
<instance part="R4" gate="G$1" x="119.38" y="71.12"/>
</instances>
<busses>
</busses>
<nets>
<net name="N$42" class="0">
<segment>
<wire x1="76.2" y1="71.12" x2="91.44" y2="71.12" width="0.1524" layer="91"/>
<pinref part="U$1" gate="B1" pin="1"/>
<pinref part="TFLEX" gate="18" pin="1"/>
</segment>
</net>
<net name="N$4" class="0">
<segment>
<wire x1="76.2" y1="81.28" x2="91.44" y2="81.28" width="0.1524" layer="91"/>
<pinref part="U$1" gate="D1" pin="1"/>
<pinref part="TFLEX" gate="16" pin="1"/>
</segment>
</net>
<net name="N$5" class="0">
<segment>
<wire x1="76.2" y1="86.36" x2="91.44" y2="86.36" width="0.1524" layer="91"/>
<pinref part="U$1" gate="E1" pin="1"/>
<pinref part="TFLEX" gate="15" pin="1"/>
</segment>
</net>
<net name="N$7" class="0">
<segment>
<wire x1="76.2" y1="96.52" x2="91.44" y2="96.52" width="0.1524" layer="91"/>
<pinref part="U$1" gate="H1" pin="1"/>
<pinref part="TFLEX" gate="13" pin="1"/>
</segment>
</net>
<net name="N$8" class="0">
<segment>
<wire x1="76.2" y1="101.6" x2="91.44" y2="101.6" width="0.1524" layer="91"/>
<pinref part="U$1" gate="J1" pin="1"/>
<pinref part="TFLEX" gate="12" pin="1"/>
</segment>
</net>
<net name="N$10" class="0">
<segment>
<wire x1="76.2" y1="111.76" x2="91.44" y2="111.76" width="0.1524" layer="91"/>
<pinref part="U$1" gate="L1" pin="1"/>
<pinref part="TFLEX" gate="10" pin="1"/>
</segment>
</net>
<net name="N$11" class="0">
<segment>
<wire x1="76.2" y1="116.84" x2="91.44" y2="116.84" width="0.1524" layer="91"/>
<pinref part="U$1" gate="M1" pin="1"/>
<pinref part="TFLEX" gate="9" pin="1"/>
</segment>
</net>
<net name="N$13" class="0">
<segment>
<wire x1="76.2" y1="127" x2="91.44" y2="127" width="0.1524" layer="91"/>
<pinref part="U$1" gate="P1" pin="1"/>
<pinref part="TFLEX" gate="7" pin="1"/>
</segment>
</net>
<net name="N$15" class="0">
<segment>
<wire x1="76.2" y1="137.16" x2="91.44" y2="137.16" width="0.1524" layer="91"/>
<pinref part="U$1" gate="S1" pin="1"/>
<pinref part="TFLEX" gate="5" pin="1"/>
</segment>
</net>
<net name="N$22" class="0">
<segment>
<wire x1="127" y1="81.28" x2="111.76" y2="81.28" width="0.1524" layer="91"/>
<pinref part="U$1" gate="D2" pin="1"/>
<pinref part="BFLEX" gate="16" pin="1"/>
</segment>
</net>
<net name="N$23" class="0">
<segment>
<wire x1="127" y1="86.36" x2="111.76" y2="86.36" width="0.1524" layer="91"/>
<pinref part="U$1" gate="E2" pin="1"/>
<pinref part="BFLEX" gate="15" pin="1"/>
</segment>
</net>
<net name="N$25" class="0">
<segment>
<wire x1="127" y1="96.52" x2="111.76" y2="96.52" width="0.1524" layer="91"/>
<pinref part="U$1" gate="H2" pin="1"/>
<pinref part="BFLEX" gate="13" pin="1"/>
</segment>
</net>
<net name="N$27" class="0">
<segment>
<wire x1="127" y1="106.68" x2="111.76" y2="106.68" width="0.1524" layer="91"/>
<pinref part="U$1" gate="K2" pin="1"/>
<pinref part="BFLEX" gate="11" pin="1"/>
</segment>
</net>
<net name="N$29" class="0">
<segment>
<wire x1="127" y1="116.84" x2="111.76" y2="116.84" width="0.1524" layer="91"/>
<pinref part="U$1" gate="M2" pin="1"/>
<pinref part="BFLEX" gate="9" pin="1"/>
</segment>
</net>
<net name="N$31" class="0">
<segment>
<wire x1="127" y1="127" x2="111.76" y2="127" width="0.1524" layer="91"/>
<pinref part="U$1" gate="P2" pin="1"/>
<pinref part="BFLEX" gate="7" pin="1"/>
</segment>
</net>
<net name="N$33" class="0">
<segment>
<wire x1="127" y1="137.16" x2="111.76" y2="137.16" width="0.1524" layer="91"/>
<pinref part="U$1" gate="S2" pin="1"/>
<pinref part="BFLEX" gate="5" pin="1"/>
</segment>
</net>
<net name="N$34" class="0">
<segment>
<wire x1="127" y1="142.24" x2="111.76" y2="142.24" width="0.1524" layer="91"/>
<pinref part="U$1" gate="T2" pin="1"/>
<pinref part="BFLEX" gate="4" pin="1"/>
</segment>
</net>
<net name="N$36" class="0">
<segment>
<wire x1="127" y1="152.4" x2="111.76" y2="152.4" width="0.1524" layer="91"/>
<pinref part="U$1" gate="V2" pin="1"/>
<pinref part="BFLEX" gate="2" pin="1"/>
</segment>
</net>
<net name="N$1" class="0">
<segment>
<wire x1="76.2" y1="142.24" x2="91.44" y2="142.24" width="0.1524" layer="91"/>
<pinref part="U$1" gate="T1" pin="1"/>
<pinref part="TFLEX" gate="4" pin="1"/>
</segment>
</net>
<net name="N$2" class="0">
<segment>
<wire x1="76.2" y1="66.04" x2="91.44" y2="66.04" width="0.1524" layer="91"/>
<pinref part="U$1" gate="A1" pin="1"/>
<pinref part="TFLEX" gate="19" pin="1"/>
</segment>
</net>
<net name="N$3" class="0">
<segment>
<wire x1="76.2" y1="76.2" x2="91.44" y2="76.2" width="0.1524" layer="91"/>
<pinref part="U$1" gate="C1" pin="1"/>
<pinref part="TFLEX" gate="17" pin="1"/>
</segment>
</net>
<net name="N$6" class="0">
<segment>
<wire x1="76.2" y1="91.44" x2="91.44" y2="91.44" width="0.1524" layer="91"/>
<pinref part="U$1" gate="F1" pin="1"/>
<pinref part="TFLEX" gate="14" pin="1"/>
</segment>
</net>
<net name="N$9" class="0">
<segment>
<wire x1="76.2" y1="106.68" x2="91.44" y2="106.68" width="0.1524" layer="91"/>
<pinref part="U$1" gate="K1" pin="1"/>
<pinref part="TFLEX" gate="11" pin="1"/>
</segment>
</net>
<net name="N$12" class="0">
<segment>
<wire x1="76.2" y1="121.92" x2="91.44" y2="121.92" width="0.1524" layer="91"/>
<pinref part="U$1" gate="N1" pin="1"/>
<pinref part="TFLEX" gate="8" pin="1"/>
</segment>
</net>
<net name="N$14" class="0">
<segment>
<wire x1="76.2" y1="132.08" x2="91.44" y2="132.08" width="0.1524" layer="91"/>
<pinref part="U$1" gate="R1" pin="1"/>
<pinref part="TFLEX" gate="6" pin="1"/>
</segment>
</net>
<net name="N$16" class="0">
<segment>
<wire x1="127" y1="147.32" x2="111.76" y2="147.32" width="0.1524" layer="91"/>
<pinref part="BFLEX" gate="3" pin="1"/>
<pinref part="U$1" gate="U2" pin="1"/>
</segment>
</net>
<net name="N$17" class="0">
<segment>
<wire x1="127" y1="132.08" x2="111.76" y2="132.08" width="0.1524" layer="91"/>
<pinref part="U$1" gate="R2" pin="1"/>
<pinref part="BFLEX" gate="6" pin="1"/>
</segment>
</net>
<net name="N$18" class="0">
<segment>
<wire x1="127" y1="121.92" x2="111.76" y2="121.92" width="0.1524" layer="91"/>
<pinref part="BFLEX" gate="8" pin="1"/>
<pinref part="U$1" gate="N2" pin="1"/>
</segment>
</net>
<net name="N$19" class="0">
<segment>
<wire x1="127" y1="111.76" x2="111.76" y2="111.76" width="0.1524" layer="91"/>
<pinref part="BFLEX" gate="10" pin="1"/>
<pinref part="U$1" gate="L2" pin="1"/>
</segment>
</net>
<net name="N$20" class="0">
<segment>
<wire x1="127" y1="101.6" x2="111.76" y2="101.6" width="0.1524" layer="91"/>
<pinref part="BFLEX" gate="12" pin="1"/>
<pinref part="U$1" gate="J2" pin="1"/>
</segment>
</net>
<net name="N$21" class="0">
<segment>
<wire x1="127" y1="91.44" x2="111.76" y2="91.44" width="0.1524" layer="91"/>
<pinref part="BFLEX" gate="14" pin="1"/>
<pinref part="U$1" gate="F2" pin="1"/>
</segment>
</net>
<net name="N$24" class="0">
<segment>
<wire x1="127" y1="76.2" x2="111.76" y2="76.2" width="0.1524" layer="91"/>
<pinref part="U$1" gate="C2" pin="1"/>
<pinref part="BFLEX" gate="17" pin="1"/>
</segment>
</net>
<net name="N$26" class="0">
<segment>
<wire x1="111.76" y1="66.04" x2="114.3" y2="66.04" width="0.1524" layer="91"/>
<pinref part="U$1" gate="A2" pin="1"/>
<pinref part="R3" gate="G$1" pin="1"/>
</segment>
</net>
<net name="N$28" class="0">
<segment>
<wire x1="127" y1="66.04" x2="124.46" y2="66.04" width="0.1524" layer="91"/>
<pinref part="BFLEX" gate="19" pin="1"/>
<pinref part="R3" gate="G$1" pin="2"/>
</segment>
</net>
<net name="N$30" class="0">
<segment>
<wire x1="124.46" y1="71.12" x2="127" y2="71.12" width="0.1524" layer="91"/>
<pinref part="R4" gate="G$1" pin="2"/>
<pinref part="BFLEX" gate="18" pin="1"/>
</segment>
</net>
<net name="N$32" class="0">
<segment>
<wire x1="111.76" y1="71.12" x2="114.3" y2="71.12" width="0.1524" layer="91"/>
<pinref part="U$1" gate="B2" pin="1"/>
<pinref part="R4" gate="G$1" pin="1"/>
</segment>
</net>
<net name="N$35" class="0">
<segment>
<wire x1="76.2" y1="152.4" x2="78.74" y2="152.4" width="0.1524" layer="91"/>
<pinref part="TFLEX" gate="2" pin="1"/>
<pinref part="R2" gate="G$1" pin="1"/>
</segment>
</net>
<net name="N$37" class="0">
<segment>
<wire x1="76.2" y1="147.32" x2="78.74" y2="147.32" width="0.1524" layer="91"/>
<pinref part="TFLEX" gate="3" pin="1"/>
<pinref part="R1" gate="G$1" pin="1"/>
</segment>
</net>
<net name="N$38" class="0">
<segment>
<wire x1="91.44" y1="147.32" x2="88.9" y2="147.32" width="0.1524" layer="91"/>
<pinref part="U$1" gate="U1" pin="1"/>
<pinref part="R1" gate="G$1" pin="2"/>
</segment>
</net>
<net name="N$39" class="0">
<segment>
<wire x1="88.9" y1="152.4" x2="91.44" y2="152.4" width="0.1524" layer="91"/>
<pinref part="R2" gate="G$1" pin="2"/>
<pinref part="U$1" gate="V1" pin="1"/>
</segment>
</net>
</nets>
</sheet>
</sheets>
</schematic>
</drawing>
</eagle>
